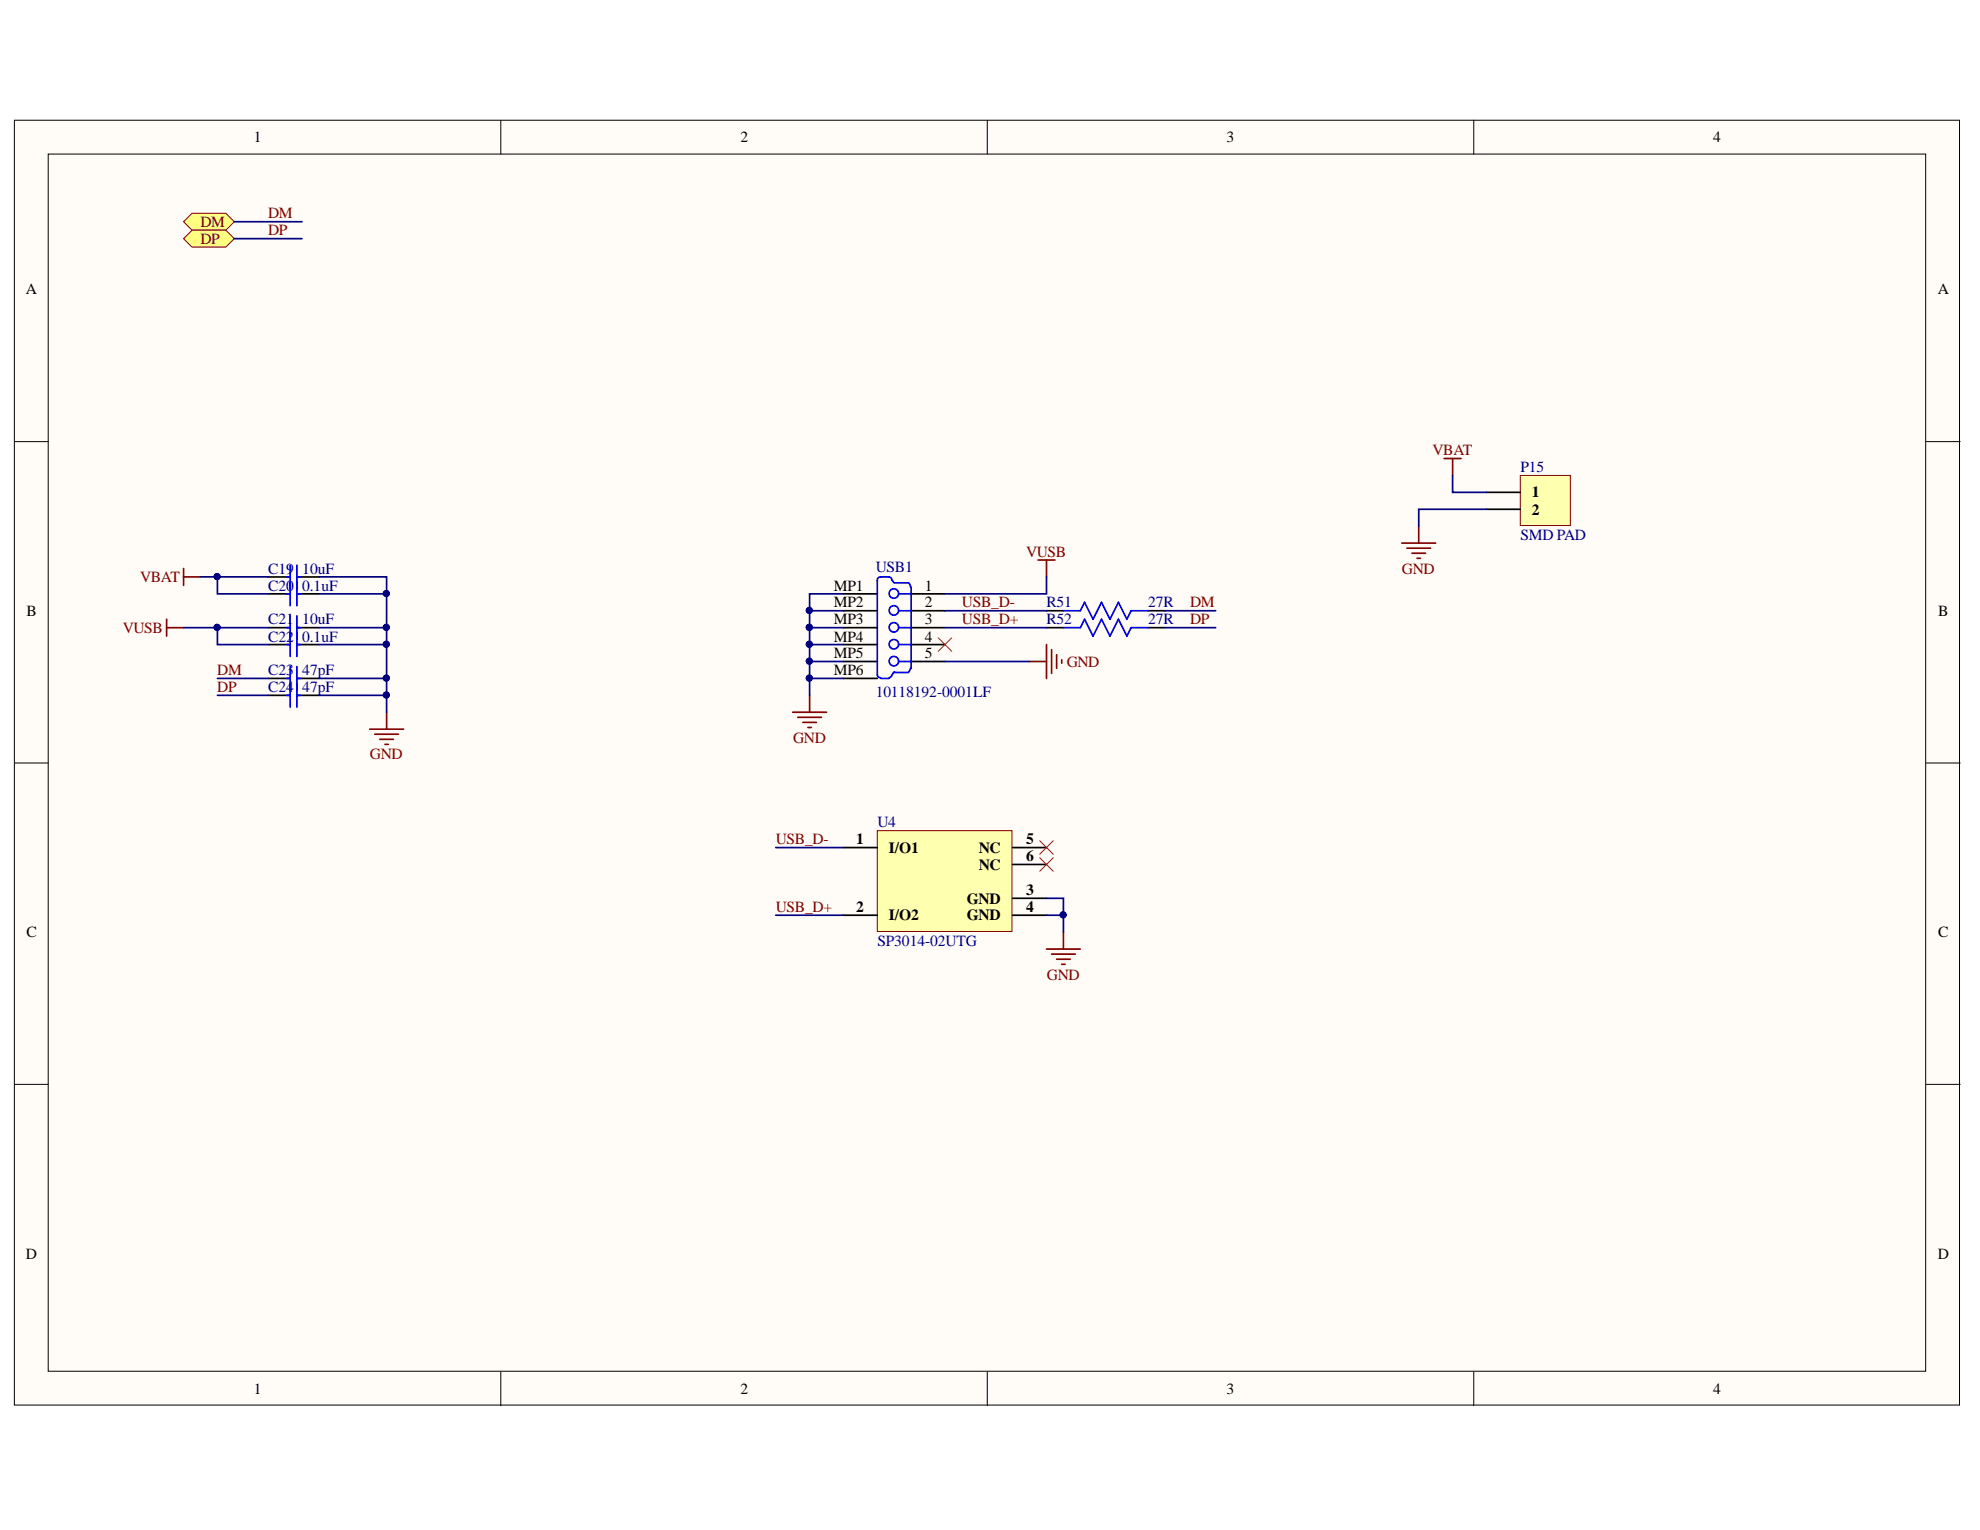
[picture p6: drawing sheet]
<svg xmlns="http://www.w3.org/2000/svg" width="279mm" height="216mm" viewBox="0 0 279 216" stroke-linecap="round" stroke-linejoin="round" font-family="sans-serif">
<g fill="#fffcf8" stroke="#000" stroke-width=".14">
<path d="M2 17h274.5v181.3h-274.5z"/>
<path d="M6.8 21.7h264.9v171.8h-264.9z"/>
</g>
<path d="M70.7 17v4.7M139.3 17v4.7M208 17v4.7M2 62.3h4.8M271.8 62.3h4.8M2 107.7h4.8M271.8 107.7h4.8M2 153h4.8M271.8 153h4.8M70.7 193.6v4.8M139.3 193.6v4.8M208 193.6v4.8" fill="none" stroke="#000" stroke-width=".14"/>
<g fill="none" stroke="#000" stroke-width=".24">
<path d="M119 93.3h4.8M119 83.8h4.8M119 86.2h4.8M119 88.6h4.8M119 91h4.8M119 95.7h4.8M128.6 93.3h4.7M128.6 83.8h4.7M128.6 86.2h4.7M128.6 88.6h4.7M128.6 91h4.7M147.7 86.2h2.4"/>
<path d="M147.7 88.6h2.4M162 86.2h2.4M162 88.6h2.4"/>
</g>
<g fill="none" stroke="#00f" stroke-width=".24">
<path d="M124.3 95.7h1.2M125.8 81.9v-.2l-.3-.3h-1.2a.43 .43 0 0 0-.5 .5v13.4l.2 .3h.3M125.8 95.2l-.2 .4h-.1M125.9 81.9l.3 .3h2M126.2 94.9h2M126.3 94.8l-.2 .1-.2 .3M126.9 86.2h1.7M126.9 91h1.7M126.9 88.6h1.7M126.9 93.3h1.7M126.9 83.8h1.7M128.3 82.3l.2 .5"/>
<path d="M128.5 94.3l-.3 .5M128.6 82.8v11.5M150.1 86.2h2.3l.6-1.2 1.2 2.4 1.2-2.4 1.2 2.4 1.2-2.4 1.2 2.4 .6-1.2h2.4M150.1 88.6h2.3l.6-1.2 1.2 2.4 1.2-2.4 1.2 2.4 1.2-2.4 1.2 2.4 .6-1.2h2.4"/>
<circle cx="126.1" cy="86.1" r=".67"/>
<circle cx="126.1" cy="93.3" r=".67"/>
<circle cx="126.1" cy="90.9" r=".67"/>
<circle cx="126.1" cy="88.5" r=".67"/>
<circle cx="126.1" cy="83.8" r=".67"/>
</g>
<path d="M146.5 79h2.4M147.7 79v2.4M114.2 98.1v2.4M145.3 93.3h2.4M147.7 91v4.7M148.4 91.7v3.3M149.1 92.4v1.9M149.8 93.1v.5M111.9 100.5h4.7M112.6 101.2h3.3M113.3 101.9h1.9M114 102.7h.5" fill="none" stroke="#800000" stroke-width=".24"/>
<path d="M132.4 90l1.9 1.9M134.3 90l-1.9 1.9" fill="none" stroke="#f00" stroke-width=".14"/>
<path d="M123.8 117.2h19v14.2h-19z" fill="#ffffb0" stroke="#800000" stroke-width=".14"/>
<path d="M119 119.6h4.8M142.9 119.6h4.8M119 129.1h4.8M142.9 129.1h4.8M142.9 126.8h4.8M142.9 122h4.8" fill="none" stroke="#000" stroke-width=".24"/>
<path d="M146.7 118.6l1.9 2M148.6 118.6l-1.9 2M146.7 121l1.9 1.9M148.6 121l-1.9 1.9" fill="none" stroke="#f00" stroke-width=".14"/>
<path d="M147.7 133.9h4.7M148.4 134.6h3.3M149.1 135.4h1.9M149.8 136.1h.5M150.1 131.5v2.4" fill="none" stroke="#800000" stroke-width=".24"/>
<g fill="#ffff80" stroke="#800000" stroke-width=".14">
<path d="M25.9 31.3l1.2-1.2h4.8l1.2 1.2-1.2 1.2h-4.8z" fill-rule="evenodd"/>
<path d="M25.9 33.7l1.2-1.2h4.8l1.2 1.2-1.2 1.2h-4.8z" fill-rule="evenodd"/>
</g>
<g fill="none" stroke="#800000" stroke-width=".24">
<path d="M197.8 76.6h4.8M198.5 77.4h3.4M199.2 78.1h2M200 78.8h.4M200.2 74.3v2.3M203.8 64.7h2.4M205 64.7v2.4M23.5 87.4v2.4M23.5 88.6h2.4M25.9 80.2v2.4M25.9 81.4h2.4M52.2 102.9h4.7"/>
<path d="M52.9 103.6h3.3M53.6 104.3h1.9M54.3 105h.5M54.6 100.5v2.4"/>
</g>
<path d="M37.8 95.7h3.1M37.8 98.1h3.1M37.8 88.6h3.1M37.8 91h3.1M37.8 83.8h3.1M37.8 81.4h3.1M41.9 95.7h3.1M41.9 98.1h3.1M41.9 88.6h3.1M41.9 91h3.1M41.9 83.8h3.1M41.9 81.4h3.1" fill="none" stroke="#000" stroke-width=".24"/>
<g fill="none" stroke="#00f" stroke-width=".24">
<path d="M40.9 79.7v5.8M41.9 79.7v5.8M40.5 95.7h.4M40.5 98.1h.4M40.5 88.6h.4M40.5 91h.4M40.5 83.8h.4M40.5 81.4h.4M40.9 86.9v5.7M40.9 94.1v5.7M41.9 86.9v5.7M41.9 94.1v5.7"/>
<path d="M41.9 95.7h.5M41.9 98.1h.5M41.9 88.6h.5M41.9 91h.5M41.9 83.8h.5M41.9 81.4h.5"/>
</g>
<path d="M214.5 67.1h7.1v7.1h-7.1z" fill="#ffffb0" stroke="#800000" stroke-width=".14"/>
<path d="M209.8 69.5h4.7M209.8 71.9h4.7" fill="none" stroke="#000" stroke-width=".24"/>
<g fill="none" stroke="#000080" stroke-width=".24">
<path d="M33.1 31.3h9.5M33.1 33.7h9.5M205 67.1v2.4h4.8M209.8 71.9h-9.6v2.4M25.9 88.6h4.8M28.3 81.4h2.4M30.7 95.7h7.1M30.7 98.1h7.1M37.8 81.4h-7.1v2.4h7.1M37.8 88.6h-7.1v2.4h7.1M45 98.1h9.6v2.4M45 95.7h9.6v2.4"/>
<path d="M45 88.6h9.6v7.1M45 81.4h9.6v7.2M45 91h9.6M45 83.8h9.6M114.2 88.6v7.1h4.8M114.2 93.3h4.8M114.2 91h4.8M114.2 88.6h4.8M114.2 95.7v2.4M119 83.8h-4.8v2.4M119 86.2h-4.8v2.4M133.3 93.3h12"/>
<path d="M133.3 88.6h14.4M133.3 86.2h14.4M147.7 81.4v2.4h-14.4M164.4 88.6h7.1M164.4 86.2h7.1M109.5 119.6h9.5M109.5 129.1h9.5M147.7 126.8h2.4v4.7M147.7 129.1h2.4"/>
</g>
<g fill="#000080" stroke="#000080" stroke-width=".14">
<circle cx="114.2" cy="93.3" r=".43"/>
<circle cx="114.2" cy="90.9" r=".43"/>
<circle cx="114.2" cy="88.5" r=".43"/>
<circle cx="114.2" cy="95.7" r=".43"/>
<circle cx="114.2" cy="86.1" r=".43"/>
<circle cx="150" cy="129.1" r=".43"/>
<circle cx="54.5" cy="98.1" r=".43"/>
<circle cx="54.5" cy="95.7" r=".43"/>
<circle cx="54.5" cy="90.9" r=".43"/>
<circle cx="54.5" cy="83.8" r=".43"/>
<circle cx="54.5" cy="88.5" r=".43"/>
<circle cx="30.6" cy="81.4" r=".43"/>
<circle cx="30.6" cy="88.5" r=".43"/>
</g>
<g font-size="2.2">
<text x="35.8" y="20.1">1</text>
<text x="104.5" y="20.1">2</text>
<text x="173.1" y="20.1">3</text>
<text x="241.8" y="20.1">4</text>
<text x="3.6" y="41.5">A</text>
<text x="273.4" y="41.5">A</text>
<text x="216.2" y="70.2">1</text>
<text x="216.2" y="72.6">2</text>
<text x="117.7" y="83.3">MP1</text>
<text x="130.5" y="83.3">1</text>
<text x="3.7" y="86.9">B</text>
<text x="117.7" y="85.7">MP2</text>
<text x="117.7" y="88.1">MP3</text>
<text x="130.5" y="85.7">2</text>
<text x="130.5" y="88.1">3</text>
<text x="273.5" y="86.9">B</text>
<text x="117.7" y="92.9">MP5</text>
<text x="117.7" y="90.5">MP4</text>
<text x="117.7" y="95.3">MP6</text>
<text x="130.5" y="90.5">4</text>
<text x="130.5" y="92.9">5</text>
<text x="120.8" y="119.2">1</text>
<text x="144.8" y="119.2">5</text>
<text x="125.4" y="120.3">I/O1</text>
<text x="138.1" y="120.3">NC</text>
<text x="138.1" y="122.7">NC</text>
<text x="144.8" y="121.5">6</text>
<text x="120.8" y="128.7">2</text>
<text x="125.4" y="129.9">I/O2</text>
<text x="136.4" y="127.5">GND</text>
<text x="136.4" y="129.9">GND</text>
<text x="144.8" y="126.3">3</text>
<text x="144.8" y="128.7">4</text>
<text x="3.7" y="132.2">C</text>
<text x="273.5" y="132.2">C</text>
<text x="3.6" y="177.6">D</text>
<text x="273.4" y="177.6">D</text>
<text x="35.8" y="196.7">1</text>
<text x="104.5" y="196.7">2</text>
<text x="173.1" y="196.7">3</text>
<text x="241.8" y="196.7">4</text>
</g>
<g font-size="2.2" fill="#800000">
<text x="28.3" y="32">DM</text>
<text x="28.3" y="34.4">DP</text>
<text x="37.8" y="30.8">DM</text>
<text x="37.8" y="33.2">DP</text>
<text x="202.1" y="64.3">VBAT</text>
<text x="19.8" y="82.2">VBAT</text>
<text x="144.8" y="78.5">VUSB</text>
<text x="197.8" y="81">GND</text>
<text x="17.3" y="89.3">VUSB</text>
<text x="135.7" y="85.7">USB_D-</text>
<text x="135.7" y="88.1">USB_D+</text>
<text x="167.9" y="85.7">DM</text>
<text x="167.9" y="88.1">DP</text>
<text x="30.7" y="95.3">DM</text>
<text x="150.5" y="94.1">GND</text>
<text x="30.7" y="97.6">DP</text>
<text x="52.2" y="107.2">GND</text>
<text x="111.9" y="104.8">GND</text>
<text x="109.5" y="119.2">USB_D-</text>
<text x="109.5" y="128.7">USB_D+</text>
<text x="147.7" y="138.2">GND</text>
</g>
<g font-size="2.2" fill="#000080">
<text x="214.6" y="66.6">P15</text>
<text x="214.6" y="76.2">SMD PAD</text>
<text x="37.8" y="83.3">C20</text>
<text x="37.8" y="81">C19</text>
<text x="42.7" y="83.3">0.1uF</text>
<text x="42.7" y="81">10uF</text>
<text x="123.6" y="80.7">USB1</text>
<text x="37.8" y="88.1">C21</text>
<text x="42.7" y="88.1">10uF</text>
<text x="147.7" y="85.7">R51</text>
<text x="147.7" y="88.1">R52</text>
<text x="162" y="85.7">27R</text>
<text x="162" y="88.1">27R</text>
<text x="37.8" y="95.3">C23</text>
<text x="37.8" y="90.5">C22</text>
<text x="42.7" y="95.3">47pF</text>
<text x="42.7" y="90.5">0.1uF</text>
<text x="37.8" y="97.6">C24</text>
<text x="42.7" y="97.6">47pF</text>
<text x="123.6" y="98.4">10118192-0001LF</text>
<text x="123.8" y="116.7">U4</text>
<text x="123.8" y="133.4">SP3014-02UTG</text>
</g>
</svg>
